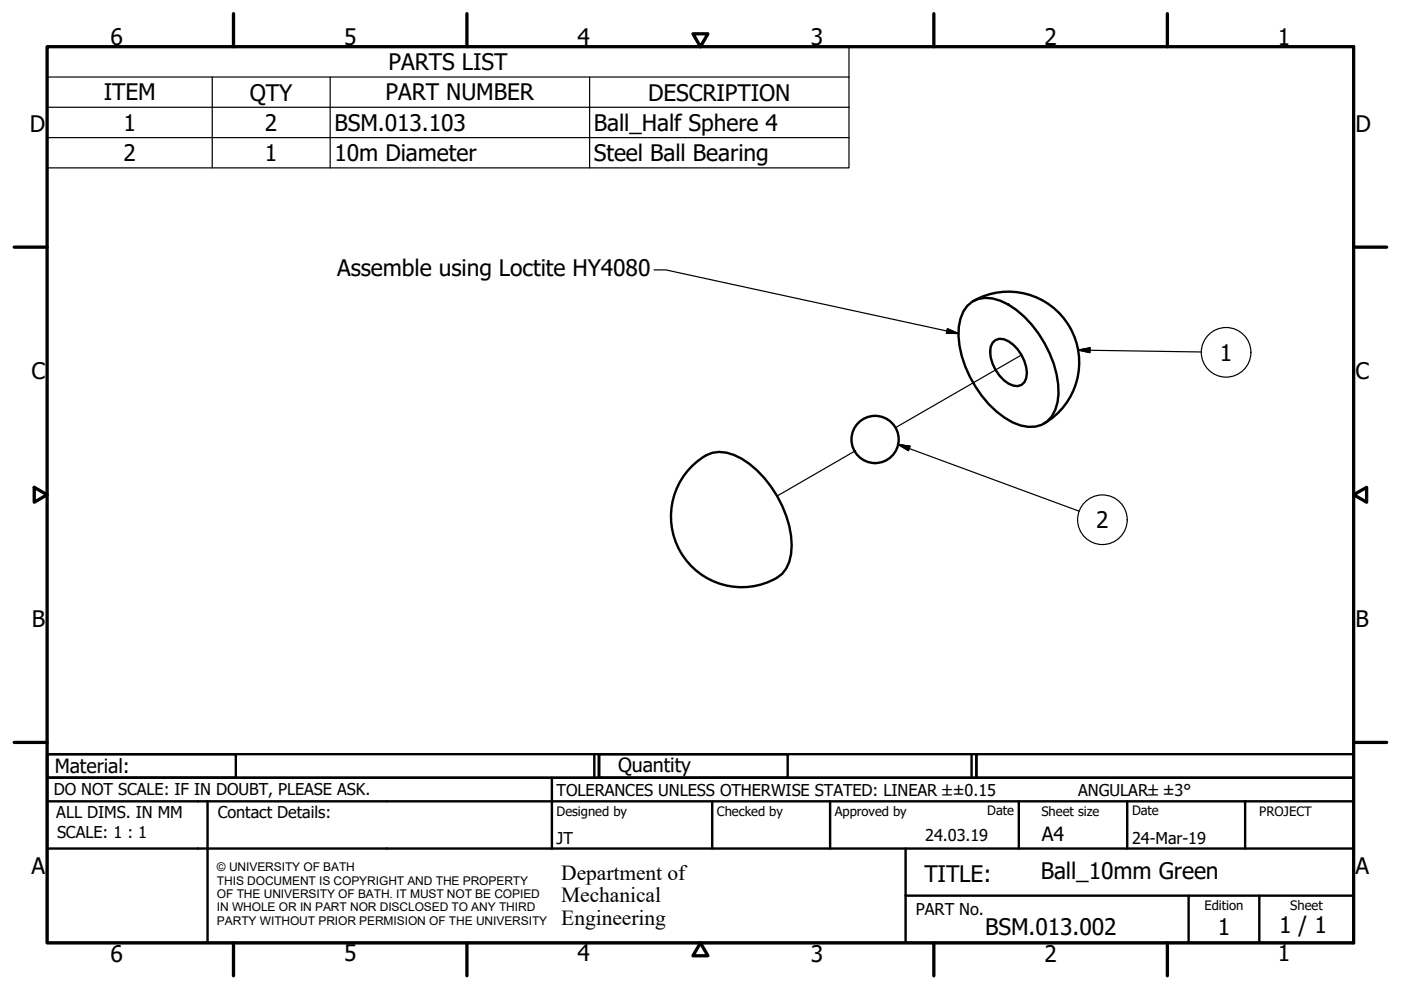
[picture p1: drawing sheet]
<svg xmlns="http://www.w3.org/2000/svg" width="297mm" height="210mm" viewBox="0 0 297 210" stroke-linecap="round" stroke-linejoin="round" font-family="sans-serif">
<!-- layer: Tweak Trail (ISO) -->
<path d="M216.6 75.3l-26.7 15.4M181.4 95.5l-16.6 9.7" fill="none" stroke="#000" stroke-width=".25"/>
<!-- layer: Visible (ISO) -->
<g fill="none" stroke="#000" stroke-width=".51">
<path d="M205.1 64.8a5.9 5.9 0 0 1 7-1 20.8 20.8 0 0 1 10.4 11.1 16.2 16.2 0 0 1 1.2 12 5.6 5.6 0 0 1-7.3 3.3 18.7 18.7 0 0 1-9.6-8.2 20.9 20.9 0 0 1-3.5-12.7l.3-1.7 .6-1.5zM206.3 63.8a15 15 0 0 1 20.5 5.5 15 15 0 0 1-5.5 20.5M210.5 72.7a2.37 2.37 0 0 1 3.3-.3 8.2 8.2 0 0 1 3.8 7.8 2.06 2.06 0 0 1-2.8 1.6 8 8 0 0 1-4.7-8.3zM146.2 99.3a12.2 12.2 0 0 1 4.8-3.3 8.4 8.4 0 0 1 6.2 1.3 23.3 23.3 0 0 1 10.7 18.3 7.7 7.7 0 0 1-3.1 6.9 15 15 0 0 1-19.3-3.6 15 15 0 0 1 .7-19.6z"/>
<circle cx="185.5" cy="93.2" r="5"/>
</g>
<!-- layer: Symbol (ISO) -->
<g fill="none" stroke="#000" stroke-width=".25">
<path d="M10 16.3v-6.4h170v6.4M10 16.3h170v6.4M10 16.3v19.3h170v-12.9M45 16.3v19.3M70 16.3v19.3M125 16.3v19.3M10 22.7h170M10 29.2h170M138.7 57.2h2.5l62 13.5M200.9 69.7l2.3 1h-2.5zM228.6 74.2l2.5-.4v1zM228.6 74.2l26.1 .4"/>
<path d="M190.4 94.2l2.5 .4-.3 1zM190.4 94.2l38.4 14.2"/>
<circle cx="260" cy="74.7" r="5.3"/>
<circle cx="233.7" cy="110.2" r="5.3"/>
</g>
<!-- layer: Border (ISO) -->
<g fill="none" stroke="#000" stroke-width=".7">
<path d="M10 9.9h277v190h-277zM49.5 2.9v7M99 2.9v7M146.9 7.2h3.2l-1.6 2.7zM198 2.9v7M247.5 2.9v7M3 52.4h7M287 52.4h7M7.3 103.3l2.7 1.6-2.7 1.6zM287 104.9l2.8-1.6v3.2zM3 157.4h7M287 157.4h7"/>
<path d="M49.5 199.9v7M99 199.9v7M148.5 199.9l1.6 2.7h-3.2zM198 199.9v7M247.5 199.9v7"/>
</g>
<!-- layer: Title (ISO) -->
<g fill="none" stroke="#000" stroke-width=".51">
<path d="M10 159.9h40v5h-40zM10 159.9h117v5h-117zM126 159.9v5M127 159.9h40v5h-40zM127 159.9h80v5h-80zM206 159.9v5M207 159.9h80v5h-80zM10 169.9v-5h277v5M10 169.9h277v30h-277zM10 179.9h277M44 169.9v30M117 164.9v15"/>
<path d="M151 169.9v10M176 169.9v10M192 179.9v20M216 169.9v10M239 169.9v10M264 169.9v10M192 189.9h95M252 189.9v10M267 189.9v10"/>
</g>
<!-- layer: Symbol (ISO) -->
<path d="M200.7 70.7h2.5zM200.9 69.7l2.3 1h-2.5zM228.6 74.2l2.5-.4zM228.6 74.2l2.5-.4v1zM190.4 94.2l2.5 .4zM190.4 94.2l2.5 .4-.3 1z" fill="#000" stroke="#000" stroke-width=".25"/>
<g font-size="4.8">
<text x="23.4" y="9.5">6</text>
<text x="72.9" y="9.5">5</text>
<text x="122.4" y="9.5">4</text>
<text x="171.9" y="9.5">3</text>
<text x="221.4" y="9.5">2</text>
<text x="270.9" y="9.5">1</text>
<text x="82.4" y="14.9">PARTS LIST</text>
<text x="22" y="21.3">ITEM</text>
<text x="53" y="21.3">QTY</text>
<text x="81.8" y="21.3">PART NUMBER</text>
<text x="137.4" y="21.3">DESCRIPTION</text>
<text x="6.3" y="27.9">D</text>
<text x="26.2" y="27.7">1</text>
<text x="56.2" y="27.7">2</text>
<text x="70.9" y="27.7">BSM.013.103</text>
<text x="125.9" y="27.8">Ball_Half Sphere 4</text>
<text x="287.4" y="27.9">D</text>
<text x="26.2" y="34.2">2</text>
<text x="56.2" y="34.1">1</text>
<text x="70.9" y="34.2">10m Diameter</text>
<text x="125.9" y="34.2">Steel Ball Bearing</text>
<text x="71.5" y="58.6">Assemble using Loctite HY4080</text>
<text x="258.7" y="76.5">1</text>
<text x="6.7" y="80.4">C</text>
<text x="287.4" y="80.4">C</text>
<text x="232.4" y="112">2</text>
<text x="6.8" y="132.9">B</text>
<text x="287.4" y="132.9">B</text>
<text x="6.7" y="185.4">A</text>
<text x="287.4" y="185.4">A</text>
<text x="196" y="187">TITLE:</text>
<text x="220.6" y="186.4">Ball_10mm Green</text>
<text x="271.2" y="197.9">1 / 1</text>
<text x="23.4" y="203.9">6</text>
<text x="72.9" y="203.8">5</text>
<text x="122.4" y="203.8">4</text>
<text x="171.9" y="203.9">3</text>
<text x="208.9" y="198.2">BSM.013.002</text>
<text x="221.4" y="203.9">2</text>
<text x="258.2" y="198.2">1</text>
<text x="270.9" y="203.8">1</text>
</g>
<g font-size="4.6">
<text x="119" y="186.5">Department of</text>
<text x="119" y="191.3">Mechanical</text>
<text x="119" y="196">Engineering</text>
</g>
<g font-size="4.1">
<text x="11.6" y="163.9">Material:</text>
<text x="131" y="163.7">Quantity</text>
<text x="220.9" y="178.4">A4</text>
</g>
<g font-size="3.5">
<text x="11.4" y="168.5">DO NOT SCALE: IF IN DOUBT, PLEASE ASK.</text>
<text x="11.9" y="173.5">ALL DIMS. IN MM</text>
<text x="46.2" y="173.5">Contact Details:</text>
<text x="118" y="168.8">TOLERANCES UNLESS OTHERWISE STATED: LINEAR ±±0.15</text>
<text x="228.6" y="168.8">ANGULAR±±3°</text>
<text x="12.1" y="177.6">SCALE: 1 : 1</text>
<text x="118" y="178.9">JT</text>
<text x="196.2" y="178.3">24.03.19</text>
<text x="240" y="178.9">24-Mar-19</text>
<text x="194.2" y="194.1">PART No.</text>
</g>
<g font-size="2.8">
<text x="118" y="173">Designed by</text>
<text x="152" y="173">Checked by</text>
<text x="177" y="173">Approved by</text>
<text x="209.3" y="172.9">Date</text>
<text x="220.8" y="173">Sheet size</text>
<text x="240" y="172.9">Date</text>
<text x="267" y="172.9">PROJECT</text>
<text x="255.4" y="193">Edition</text>
<text x="273.6" y="193">Sheet</text>
</g>
<g font-size="2.5">
<text x="46" y="184.7">© UNIVERSITY OF BATH</text>
<text x="46" y="187.6">THIS DOCUMENT IS COPYRIGHT AND THE PROPERTY</text>
<text x="46" y="190.4">OF THE UNIVERSITY OF BATH. IT MUST NOT BE COPIED</text>
<text x="46" y="193.2">IN WHOLE OR IN PART NOR DISCLOSED TO ANY THIRD</text>
<text x="46" y="196.1">PARTY WITHOUT PRIOR PERMISION OF THE UNIVERSITY</text>
</g>
</svg>
